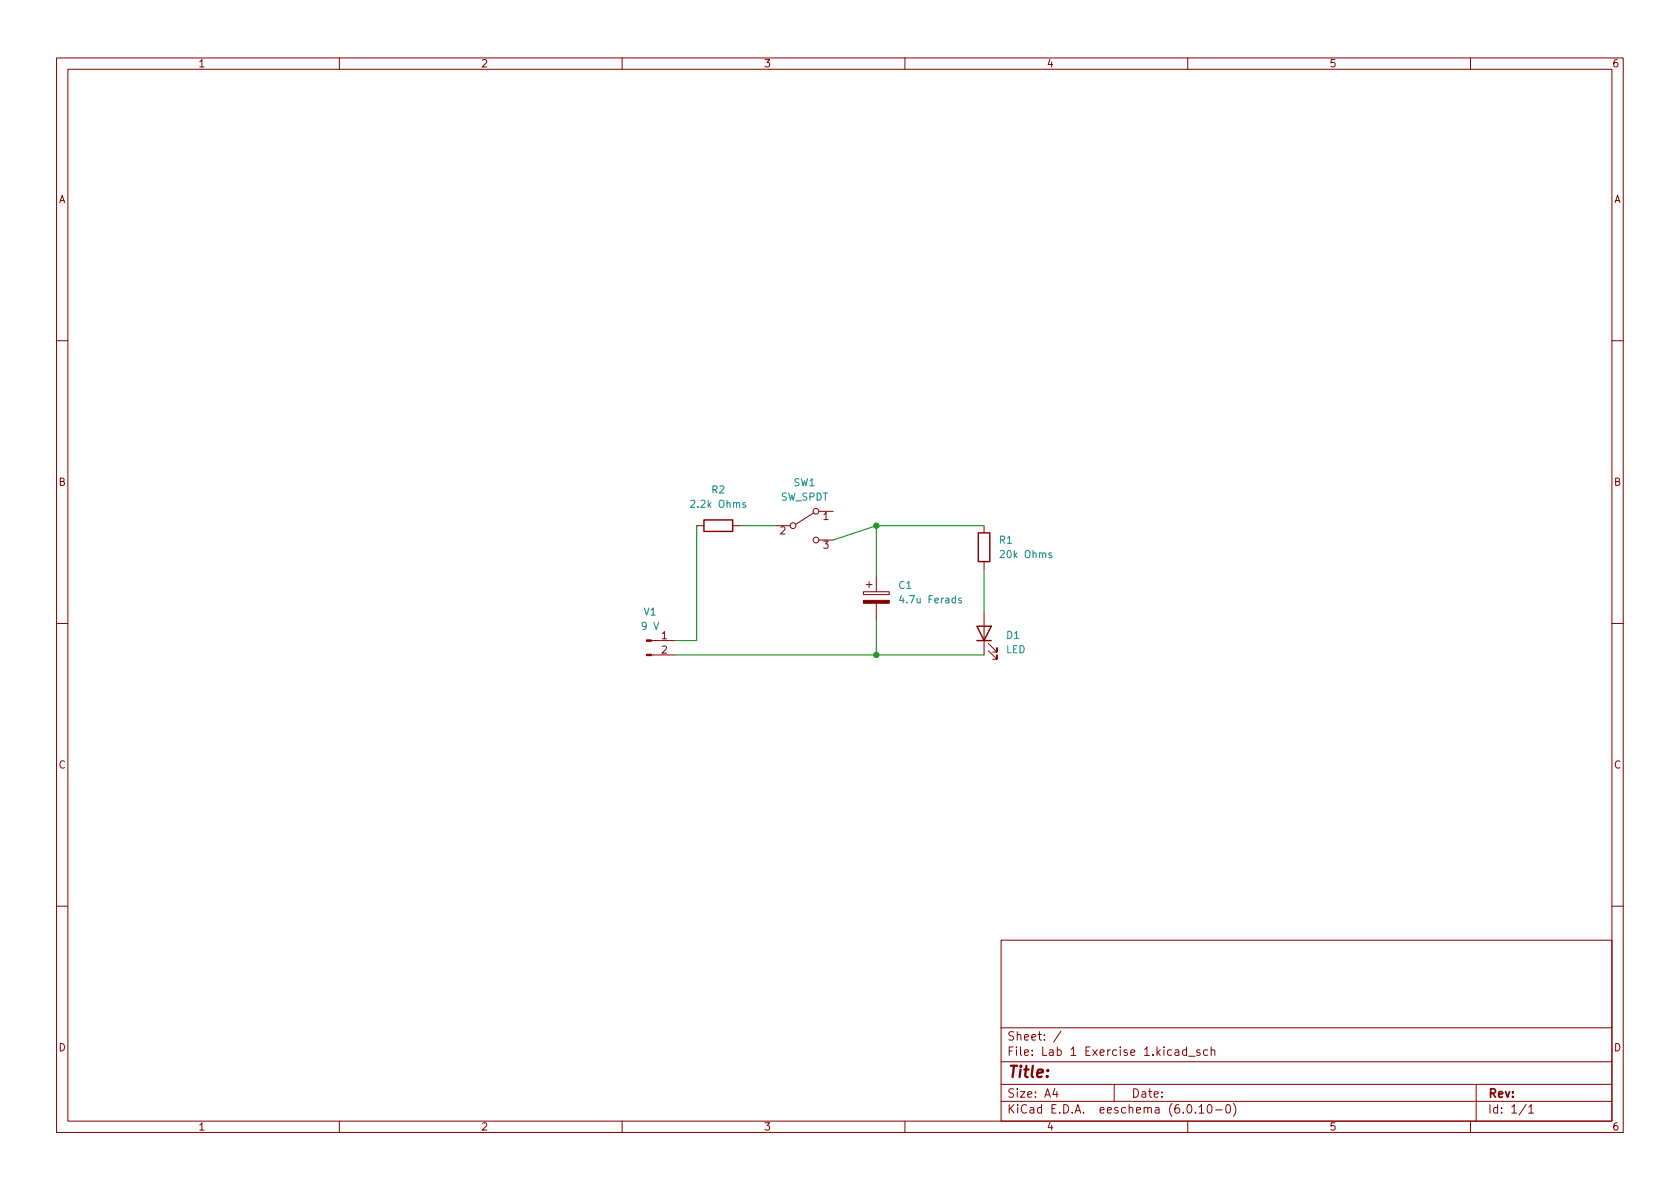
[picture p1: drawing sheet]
<svg xmlns="http://www.w3.org/2000/svg" width="297mm" height="210mm" viewBox="0 0 297 210" stroke-linecap="round" stroke-linejoin="round" font-family="sans-serif">
<g fill="none" stroke="#840000" stroke-width=".18">
<path d="M10 10.2h277v190.1h-277zM12 12.2h273v186.1h-273zM60 10.2v2M110 10.2v2M160 10.2v2M210 10.2v2M260 10.2v2M10 60.2h2M285 60.2h2M123.2 93h1.3M129.5 93h1.3M137.2 93h2.5"/>
<path d="M143.9 90.7l-3.2 2M144.8 90.4h2.5M144.8 95.5h2.5M174 93v1.2M174 99.3v1.3M10 110.2h2M115.2 115.8h4.2M115.2 113.3h4.2M152.7 104.6h4.5v.6h-4.5zM153.2 103.4h1M153.7 102.9v1M154.9 101.8v2.8"/>
<path d="M154.9 106.7v2.8M174 108.2v7.6M174.8 115.1l1.5 1.5v-.8v.8h-.8M174.8 113.8l1.5 1.5v-.8v.8h-.8M285 110.2h2M10 160.2h2M177 166.3h108v32h-108zM285 160.2h2M60 198.3v2M110 198.3v2M160 198.3v2M177 194.8h108"/>
<path d="M177 191.8h108M177 187.8h108M177 181.8h108M186.5 192.5l-.4 1h1M186.9 193v1M187.6 182.4l-1.3 1.9M197 191.8v3M209.8 185.7l-.4-.1-.3 .3v.4l.1 .3h.6M209.8 185.1v1.5M210 198.3v2M210.1 186.8h1.2M211.4 196.7v.1"/>
<path d="M212 195.8l.4-.5v1.5M212 196.8h.9M212.1 185.7l-.3-.1-.2 .2v.3l.5 .1v.4h-.5M213.5 185.7l-.4-.1-.3 .3v.4l.1 .3h.6M213.6 195.4l.2-.1a.81 .81 0 0 1 .6 .7 .81 .81 0 0 1-.3 .8h-.2a.81 .81 0 0 1-.5-.6 .81 .81 0 0 1 .2-.8zM214.1 185.8l.3-.2 .3 .1 .1 .9M214.1 185.1v1.5M214.9 196.3h1.2M216.9 195.4l.2-.1a.81 .81 0 0 1 .6 .7 .81 .81 0 0 1-.3 .8h-.2a.81 .81 0 0 1-.6-.6 .81 .81 0 0 1 .3-.8zM218.1 195.1a1.72 1.72 0 0 1 0 2.3M260 198.3v2M261 191.8v6.5"/>
<path d="M269.9 195.3l-1.3 1.9M270.3 195.8l.4-.5v1.5M270.3 196.8h.9"/>
<circle cx="140.2" cy="93" r=".51"/>
<circle cx="144.3" cy="95.5" r=".51"/>
<circle cx="144.3" cy="90.4" r=".51"/>
</g>
<g fill="#840000" stroke="#840000" stroke-width=".18">
<path d="M152.7 106.2h4.5v.5h-4.5z"/>
<path d="M114.3 115.7h.9v.2h-.9z"/>
<path d="M114.3 113.2h.9v.2h-.9z"/>
</g>
<path d="M131.8 88.9h-.3l-.2 .2 .1 .1 .4 .2v.3h-.5M185.9 97.8h-.3l-.2 .1 .1 .2 .4 .1v.4h-.5M170 105.8h-.3l-.2 .1v.2l.5 .2v.3h-.5" fill="none" stroke="#008484" stroke-width=".18"/>
<path d="M124.5 91.9h5v2.1h-5zM173 94.2h2v5.1h-2zM172.7 110.7h2.6l-1.3 2.6zM172.7 113.3h2.6" fill="none" stroke="#840000" stroke-width=".25"/>
<path d="M123.2 93v20.3h-3.8M130.8 93h6.4M154.9 93v8.8M154.9 93h19.1M154.9 93l-7.6 2.5M119.4 115.8h54.6M154.9 109.5v6.3M174 100.6v7.6" fill="none" stroke="#008400" stroke-width=".18"/>
<g fill="#008400" stroke="#008400" stroke-width=".18">
<circle cx="154.9" cy="93" r=".46"/>
<circle cx="154.9" cy="115.8" r=".46"/>
</g>
<text font-size="2.8" fill="#840000" x="178" y="190.6">Title:</text>
<g font-size="2.1" fill="#840000">
<text x="178" y="184">Sheet: /</text>
<text x="178" y="186.7">File: Lab 1 Exercise 1.kicad_sch</text>
<text x="178" y="196.9">KiCad E.D.A. eeschema (6.0.10-0)</text>
<text x="178" y="194.1">Size: A4</text>
<text x="200" y="194.1">Date:</text>
<text x="263" y="194.1">Rev:</text>
<text x="263" y="196.9">Id: 1/1</text>
</g>
<g font-size="1.8" fill="#840000">
<text x="35" y="11.9">1</text>
<text x="85" y="11.9">2</text>
<text x="135" y="11.9">3</text>
<text x="185" y="11.9">4</text>
<text x="235" y="11.9">5</text>
<text x="285" y="11.9">6</text>
<text x="10.3" y="35.9">A</text>
<text x="285.3" y="35.9">A</text>
<text x="10.3" y="85.9">B</text>
<text x="285.3" y="85.9">B</text>
<text x="137.9" y="94.5">2</text>
<text x="145.6" y="91.9">1</text>
<text x="145.6" y="97">3</text>
<text x="117" y="113">1</text>
<text x="117" y="115.6">2</text>
<text x="10.3" y="135.9">C</text>
<text x="285.3" y="135.9">C</text>
<text x="10.3" y="185.9">D</text>
<text x="285.3" y="185.9">D</text>
<text x="35" y="199.9">1</text>
<text x="85" y="199.9">2</text>
<text x="135" y="199.9">3</text>
<text x="185" y="199.9">4</text>
<text x="235" y="199.9">5</text>
<text x="285" y="199.9">6</text>
</g>
<g font-size="1.8" fill="#008484">
<text x="122.5" y="89.8">2.2k Ohms</text>
<text x="125.9" y="87.2">R2</text>
<text x="138" y="88.5">SW_SPDT</text>
<text x="140.3" y="86">SW1</text>
<text x="176.7" y="96.1">R1</text>
<text x="177.2" y="98.7">20k Ohms</text>
<text x="158.9" y="104.1">C1</text>
<text x="159.6" y="106.7">4.7u Ferads</text>
<text x="113.6" y="111.4">9 V</text>
<text x="113.9" y="108.8">V1</text>
<text x="178" y="113">D1</text>
<text x="177.8" y="115.5">LED</text>
</g>
</svg>
